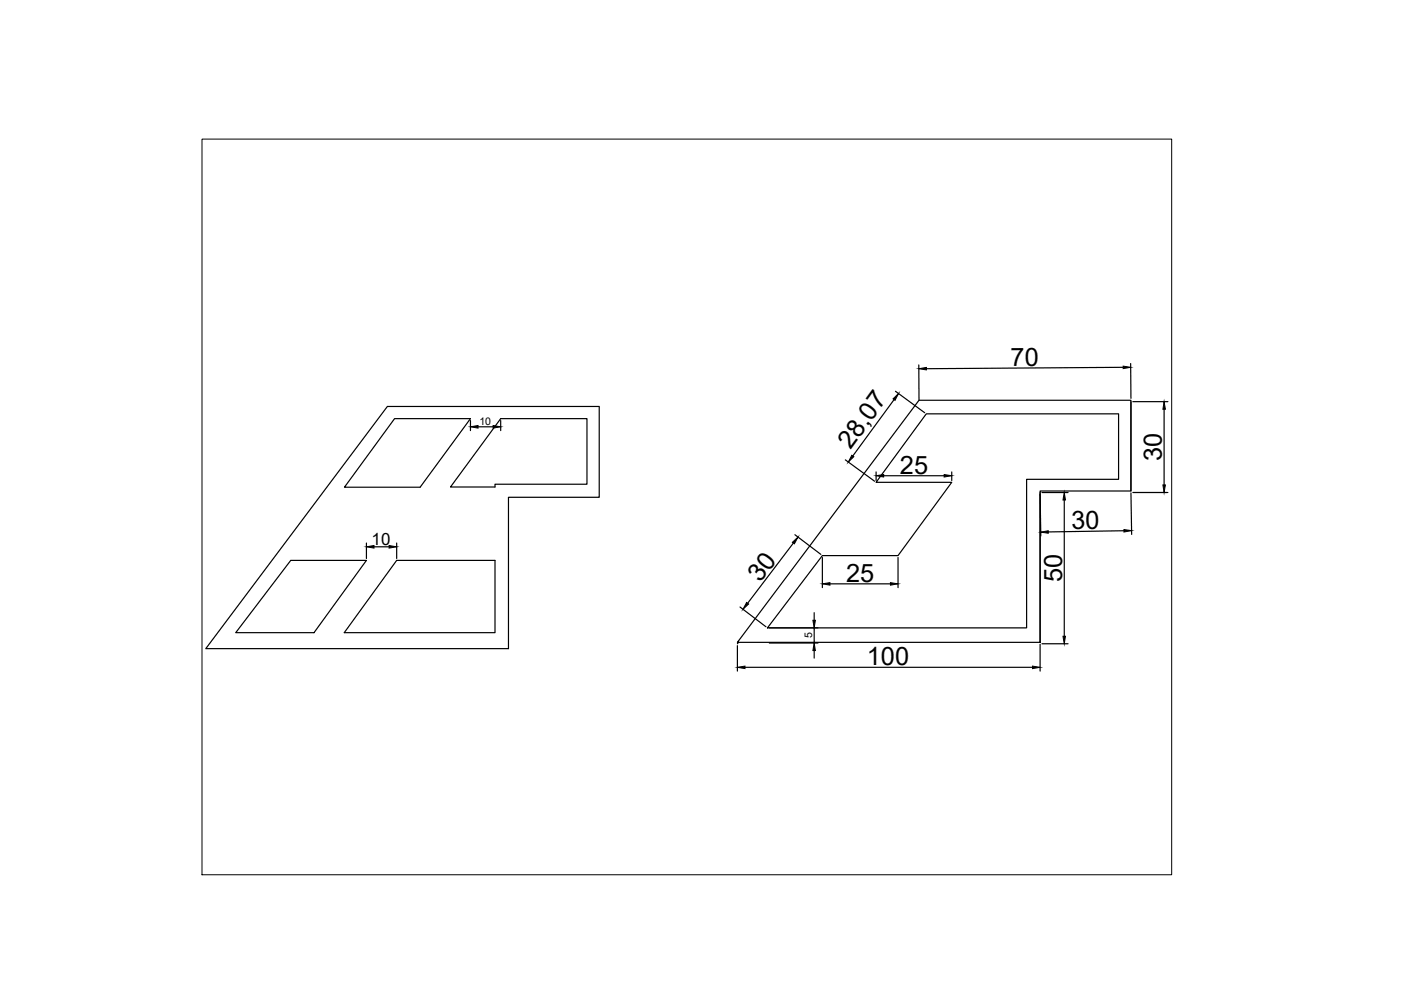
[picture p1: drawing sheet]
<svg xmlns="http://www.w3.org/2000/svg" width="297mm" height="210mm" viewBox="0 0 297 210" stroke-linecap="round" stroke-linejoin="round" font-family="sans-serif">
<!-- layer: 0 -->
<g fill="none" stroke="#000" stroke-width=".25">
<path d="M194.8 77.4v7.4M238.1 77.9l-41.7 .3M239.7 77.1l.1 7.4M82.1 86.2h44.9v19.2h-19.2v32.1h-64.2zM83.7 88.8h16l-10.6 14.5h-16.1zM99.7 89.2v2.1M101.4 90.5h3.1M106.2 88.8h18.2v13.9h-19.4v.6h-9.5zM106.2 89.2v2.1M179.2 97.5l6.2 4.5M189.6 84.7l-8.8 12M189.9 83l6.2 4.5"/>
<path d="M194.8 84.9h45v19.2h-19.3v32.1h-64.2zM196.4 87.7h40.8v13.9h-19.5v31.5h-55l11.7-15.3h16l11.4-15.5h-16.1zM239.8 85.2v18.9M240.2 85.2h7.4M246.8 86.8v16M61.6 118.8h16.1l-11.1 15.3h-16.6zM77.7 115.1v3.3M79.3 115.9h3.2M84.1 118.8h20.9v15.3h-32zM84.1 115.1v3.3M168.2 115.1l-9.7 12.8M168.5 113.4l5.5 4.1"/>
<path d="M174.4 118.2v6.4M185.7 100.1v1.8M187.4 100.9h12.8M190.4 118.2v6.4M201.8 100.1v1.8M220.5 104.4v31.8M220.5 104.8l.2 8.8M220.9 104.4h5.5M225.6 106v28.9M238.3 112.5l-16 .3M239.8 104.5l.1 8.8M240.2 104.4h7.4"/>
<path d="M156.3 136.9v5.4M156.6 136.2l-.3 .3M156.9 128.7l5.5 4.2M163.1 133.1h10.3M163.1 136.3h10.3M172.6 129.9v1.6M172.6 133.1v3.2M172.6 137.9v1.6M176 123.8h12.8M220.5 136.6v5.7M220.9 136.5h5.5M158 141.5h60.9"/>
</g>
<g fill="#000" stroke="#000" stroke-width=".21">
<path d="M194.8 78.2l1.6-.3v.5zM238.1 77.6l1.6 .3-1.6 .3zM99.7 90.5l1.7-.3v.6zM104.5 90.2l1.7 .3-1.7 .3zM180.6 96.5l.4 .3-1.1 1.2zM189.3 84.6l1.2-1.2-.7 1.5zM246.8 85.2l.3 1.6h-.5zM77.7 115.9l1.6-.2v.5zM82.5 115.7l1.6 .2-1.6 .3zM168 115l1.2-1.1-.8 1.4zM185.7 100.9l1.7-.3v.5zM200.2 100.6l1.6 .3-1.6 .2z"/>
<path d="M220.6 112.8l1.7-.3v.6zM225.6 104.4l.3 1.6h-.5zM238.3 112.3l1.6 .2-1.6 .3zM246.6 102.8h.5l-.3 1.6zM158.3 127.7l.4 .4-1.2 1.1zM172.3 131.5h.6l-.3 1.6zM172.6 136.3l.3 1.6h-.6zM174.4 123.8l1.6-.3v.6zM188.8 123.5l1.6 .3-1.6 .3zM225.4 134.9h.5l-.3 1.6zM156.3 141.5l1.7-.3v.6zM218.9 141.2l1.6 .3-1.6 .3z"/>
</g>
<path d="M42.8 29.5h205.6v156h-205.6z" fill="none" stroke="#000" stroke-width=".21"/>
<g font-size="5.4">
<text x="214.3" y="77.6">70</text>
<text x="180.3" y="95.4" transform="rotate(-54 180.3 95.4)">28,07</text>
<text x="190.8" y="100.4">25</text>
<text x="246.3" y="97.8" transform="rotate(-90 246.3 97.8)">30</text>
<text x="227.2" y="112.3" transform="rotate(-1 227.2 112.3)">30</text>
<text x="161.2" y="123.6" transform="rotate(-53 161.2 123.6)">30</text>
<text x="179.4" y="123.3">25</text>
<text x="225.2" y="123.4" transform="rotate(-90 225.2 123.4)">50</text>
<text x="183.8" y="141">100</text>
</g>
<text font-size="3.6" x="78.8" y="115.5">10</text>
<g font-size="2.2">
<text x="101.6" y="90.1">10</text>
<text x="172.2" y="135.3" transform="rotate(-90 172.2 135.3)">5</text>
</g>
</svg>
